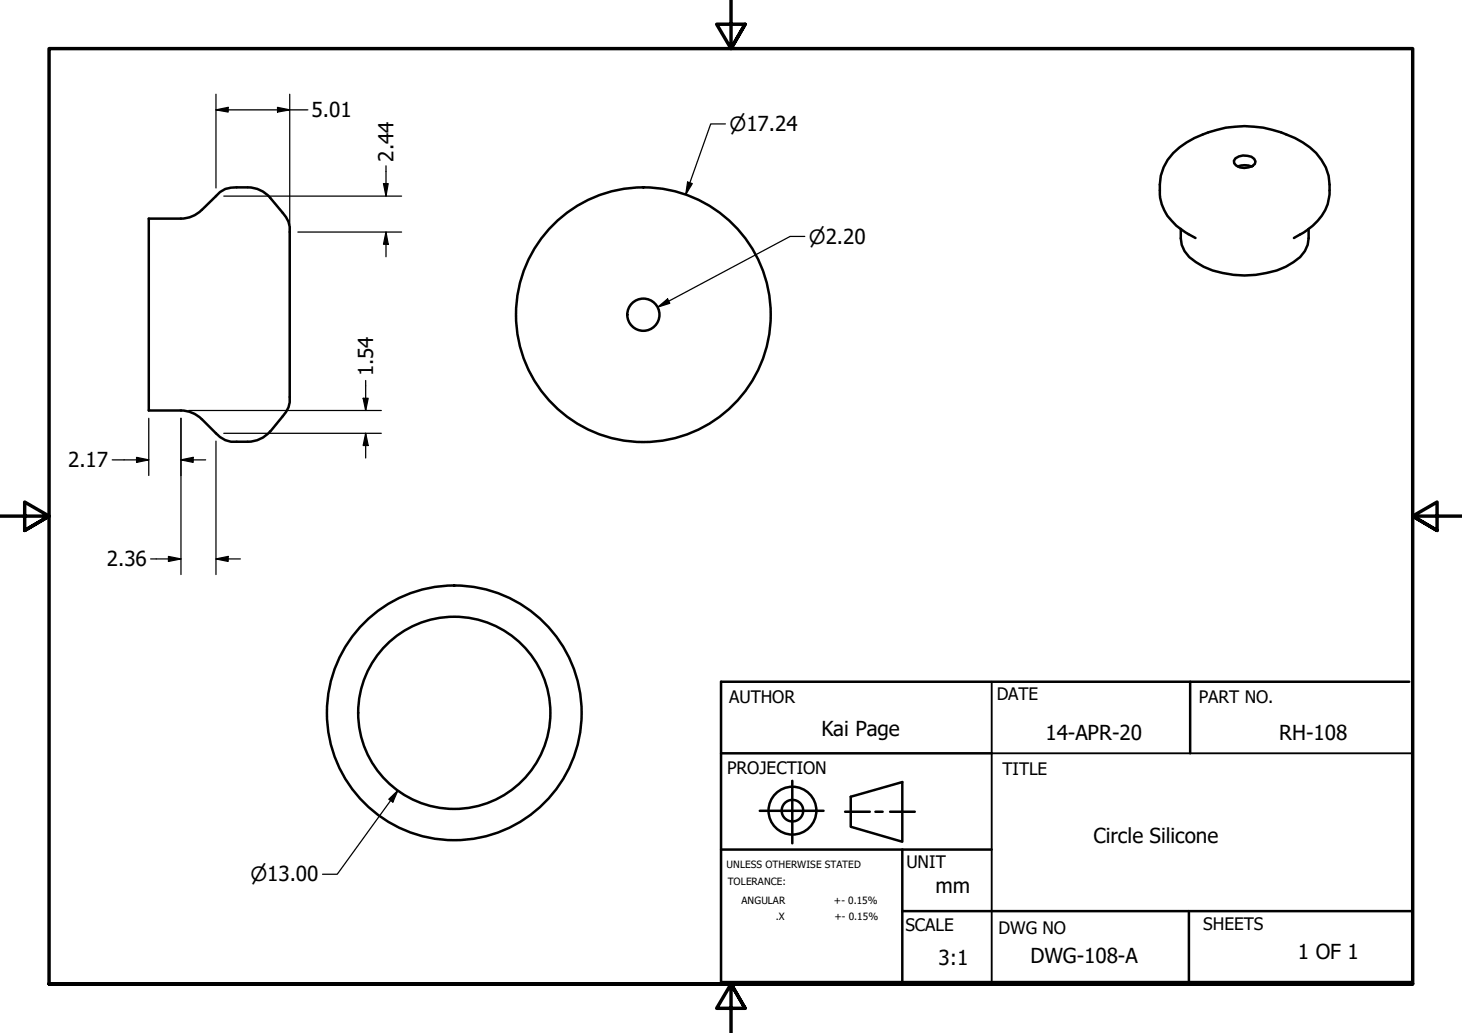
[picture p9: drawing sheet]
<svg xmlns="http://www.w3.org/2000/svg" width="297mm" height="210mm" viewBox="0 0 297 210" stroke-linecap="round" stroke-linejoin="round" font-family="sans-serif">
<!-- layer: Visible (ANSI) -->
<g fill="none" stroke="#000" stroke-width=".51">
<path d="M50.3 38.1h-2.2a4.6 4.6 0 0 0-4.2 1.7l-2.9 2.8M50.3 38.1a6 6 0 0 1 4.6 2.1l2.6 3.1a4.7 4.7 0 0 1 1.4 3.9v33.5a4.7 4.7 0 0 1-1.4 3.9l-2.6 3.1M251 32.2a3.1 3.1 0 0 1 3.8 .1l.3 .5-.1 .5a2.91 2.91 0 0 1-4.2-.1l-.1-.5zM251.5 33.8a4 4 0 0 1 2.8 0M36.8 44.4h-6.6v39h6.6M41 42.7l-1.7 1.1-1.2 .5-1.4 .1M239.9 46.5a6.3 6.3 0 0 0 3.1 6.7 19.3 19.3 0 0 0 14.3 2.3 13.7 13.7 0 0 0 6.9-3.3 6.3 6.3 0 0 0 1.7-5.7M242.9 48.4l-1.4-.8a11.1 11.1 0 0 1-5.8-7.4l-.1-.7a10.4 10.4 0 0 1 5.5-10.6 22.6 22.6 0 0 1 25 1 10.2 10.2 0 0 1 3.9 10.3 10.2 10.2 0 0 1-5.1 7l-2 1.2M36.7 83.4l2 .3 1.2 .6 1.1 .9M41 85.2l2.9 2.8a4.8 4.8 0 0 0 4.2 1.8h2.2M54.9 87.6a6 6 0 0 1-4.6 2.2"/>
<circle cx="130.7" cy="64" r="25.9"/>
<circle cx="130.7" cy="63.9" r="3.3"/>
<circle cx="92.3" cy="144.8" r="25.9"/>
<circle cx="92.3" cy="144.8" r="19.5"/>
</g>
<!-- layer: Border (ANSI) -->
<path d="M148.5 -.1v10l-2.9-5h5.8l-2.9 5 2.9-5M0 104.9h10l-5-2.9v5.8l5-2.9-5 2.9M297 104.9h-10l5-2.9v5.8l-5-2.9 5 2.9M10 199.9v-190h277v190h-277h277M151.4 204.9l-2.9-5 2.9 5h-5.8l2.9-5v10" fill="none" stroke="#000" stroke-width=".7"/>
<!-- layer: Title (ANSI) -->
<g fill="none" stroke="#000" stroke-width=".51">
<path d="M241.8 138.5v14.6M286.3 138.5h-139.8v61.1h140.5M146.5 153.1h55M161 158.7v12.7M146.5 172.6h55M154.4 164.8h12.9M171.7 164.9h5M172.8 161.9l10.5-3v12.1l-10.5-3zM177.9 164.9h1.4M180.8 164.9h5.1M183.3 172.6v27.3M183.3 185.1h103.5"/>
<path d="M241.6 185.1v14.8"/>
<circle cx="161" cy="164.7" r="4.9"/>
<circle cx="161" cy="164.7" r="2.19"/>
</g>
<path d="M201.5 138.5v61.1M201.5 153.1h85.3M139.3 199.9h147.5" fill="none" stroke="#000" stroke-width=".38"/>
<!-- layer: Dimension (ANSI) -->
<g fill="none" stroke="#000" stroke-width=".25">
<path d="M43.9 19.1v19.1M58.9 19.1v26.5M43.9 22.3l2.5-.5v1zM43.9 22.3h18.6M45.5 39.8h36.1M56.4 21.8l2.5 .5-2.5 .5zM77.9 37.3h1l-.5 2.5zM78.4 33.7v6.1M139.7 37l1 .3-1.4 2.2zM147.4 25.2h-3l-5.1 14.3M60.5 47.2h21.1M78.4 47.2l.5 2.4h-1z"/>
<path d="M78.4 47.2v5M163.5 48h-3l-26.8 14.4M74.3 77.3v6.1M133.7 62.4l1.9-1.7 .5 .9zM22.8 93.4h7.4M27.7 92.9l2.5 .5-2.5 .6zM30.2 85v11.6M36.8 93.4l2.4-.5v1.1zM36.8 93.4h5M36.8 85v31.7M38.4 83.4h39.1M43.9 89.6v27.1"/>
<path d="M45.5 88h32M73.8 80.9h1l-.5 2.5zM74.3 88l.5 2.5h-1zM74.3 88v5.1M30.6 113.6h6.2M34.2 113.1l2.6 .5-2.6 .5zM43.9 113.6l2.5-.5v1zM43.9 113.6h4.9M79 162.4l1.8-1.8-1 2.4zM80.8 160.6l-12.3 17h-3"/>
</g>
<g fill="#000">
<path d="M43.9 22.3l2.5-.5v1z" fill-rule="evenodd"/>
<path d="M56.4 21.8l2.5 .5-2.5 .5z" fill-rule="evenodd"/>
<path d="M77.9 37.3h1l-.5 2.5z" fill-rule="evenodd"/>
<path d="M139.7 37l1 .3-1.4 2.2z" fill-rule="evenodd"/>
<path d="M78.4 47.2l.5 2.4h-1z" fill-rule="evenodd"/>
<path d="M133.7 62.4l1.9-1.7 .5 .9z" fill-rule="evenodd"/>
<path d="M27.7 92.9l2.5 .5-2.5 .6z" fill-rule="evenodd"/>
<path d="M36.8 93.4l2.4-.5v1.1z" fill-rule="evenodd"/>
<path d="M73.8 80.9h1l-.5 2.5z" fill-rule="evenodd"/>
<path d="M74.3 88l.5 2.5h-1z" fill-rule="evenodd"/>
<path d="M34.2 113.1l2.6 .5-2.6 .5z" fill-rule="evenodd"/>
<path d="M43.9 113.6l2.5-.5v1z" fill-rule="evenodd"/>
<path d="M79 162.4l1.8-1.8-1 2.4z" fill-rule="evenodd"/>
</g>
<g font-size="4.2">
<text x="63.3" y="23.8">5.01</text>
<text x="79.9" y="32.9" transform="rotate(-90 79.9 32.9)">2.44</text>
<text x="75.8" y="76.5" transform="rotate(-90 75.8 76.5)">1.54</text>
<text x="13.8" y="95">2.17</text>
<text x="21.7" y="115.1">2.36</text>
<text x="166.9" y="149.5">Kai Page</text>
<text x="212.4" y="150.3">14-APR-20</text>
<text x="259.9" y="150.4">RH-108</text>
<text x="222.2" y="171.2">Circle Silicone</text>
<text x="190.1" y="181.5">mm</text>
<text x="190.7" y="196.2">3:1</text>
<text x="209.4" y="195.7">DWG-108-A</text>
<text x="263.7" y="194.9">1 OF 1</text>
</g>
<g font-size="4">
<text x="148.2" y="26.6">⌀17.24</text>
<text x="164.3" y="49.6">⌀2.20</text>
<text x="50.9" y="179.1">⌀13.00</text>
</g>
<g font-size="3.5">
<text x="148.1" y="142.8">AUTHOR</text>
<text x="202.5" y="142.2">DATE</text>
<text x="243.6" y="142.8">PART NO.</text>
<text x="147.8" y="157.2">PROJECTION</text>
<text x="203.7" y="157.5">TITLE</text>
<text x="184.1" y="176.4">UNIT</text>
<text x="184" y="189.3">SCALE</text>
<text x="202.9" y="189.7">DWG NO</text>
<text x="244.5" y="188.9">SHEETS</text>
</g>
<g font-size="2">
<text x="147.6" y="176.4">UNLESS OTHERWISE STATED</text>
<text x="147.9" y="179.9">TOLERANCE:</text>
<text x="150.7" y="183.6">ANGULAR</text>
<text x="169.4" y="183.7">+- 0.15%</text>
<text x="157.6" y="187">.X</text>
<text x="169.5" y="187">+- 0.15%</text>
</g>
</svg>
